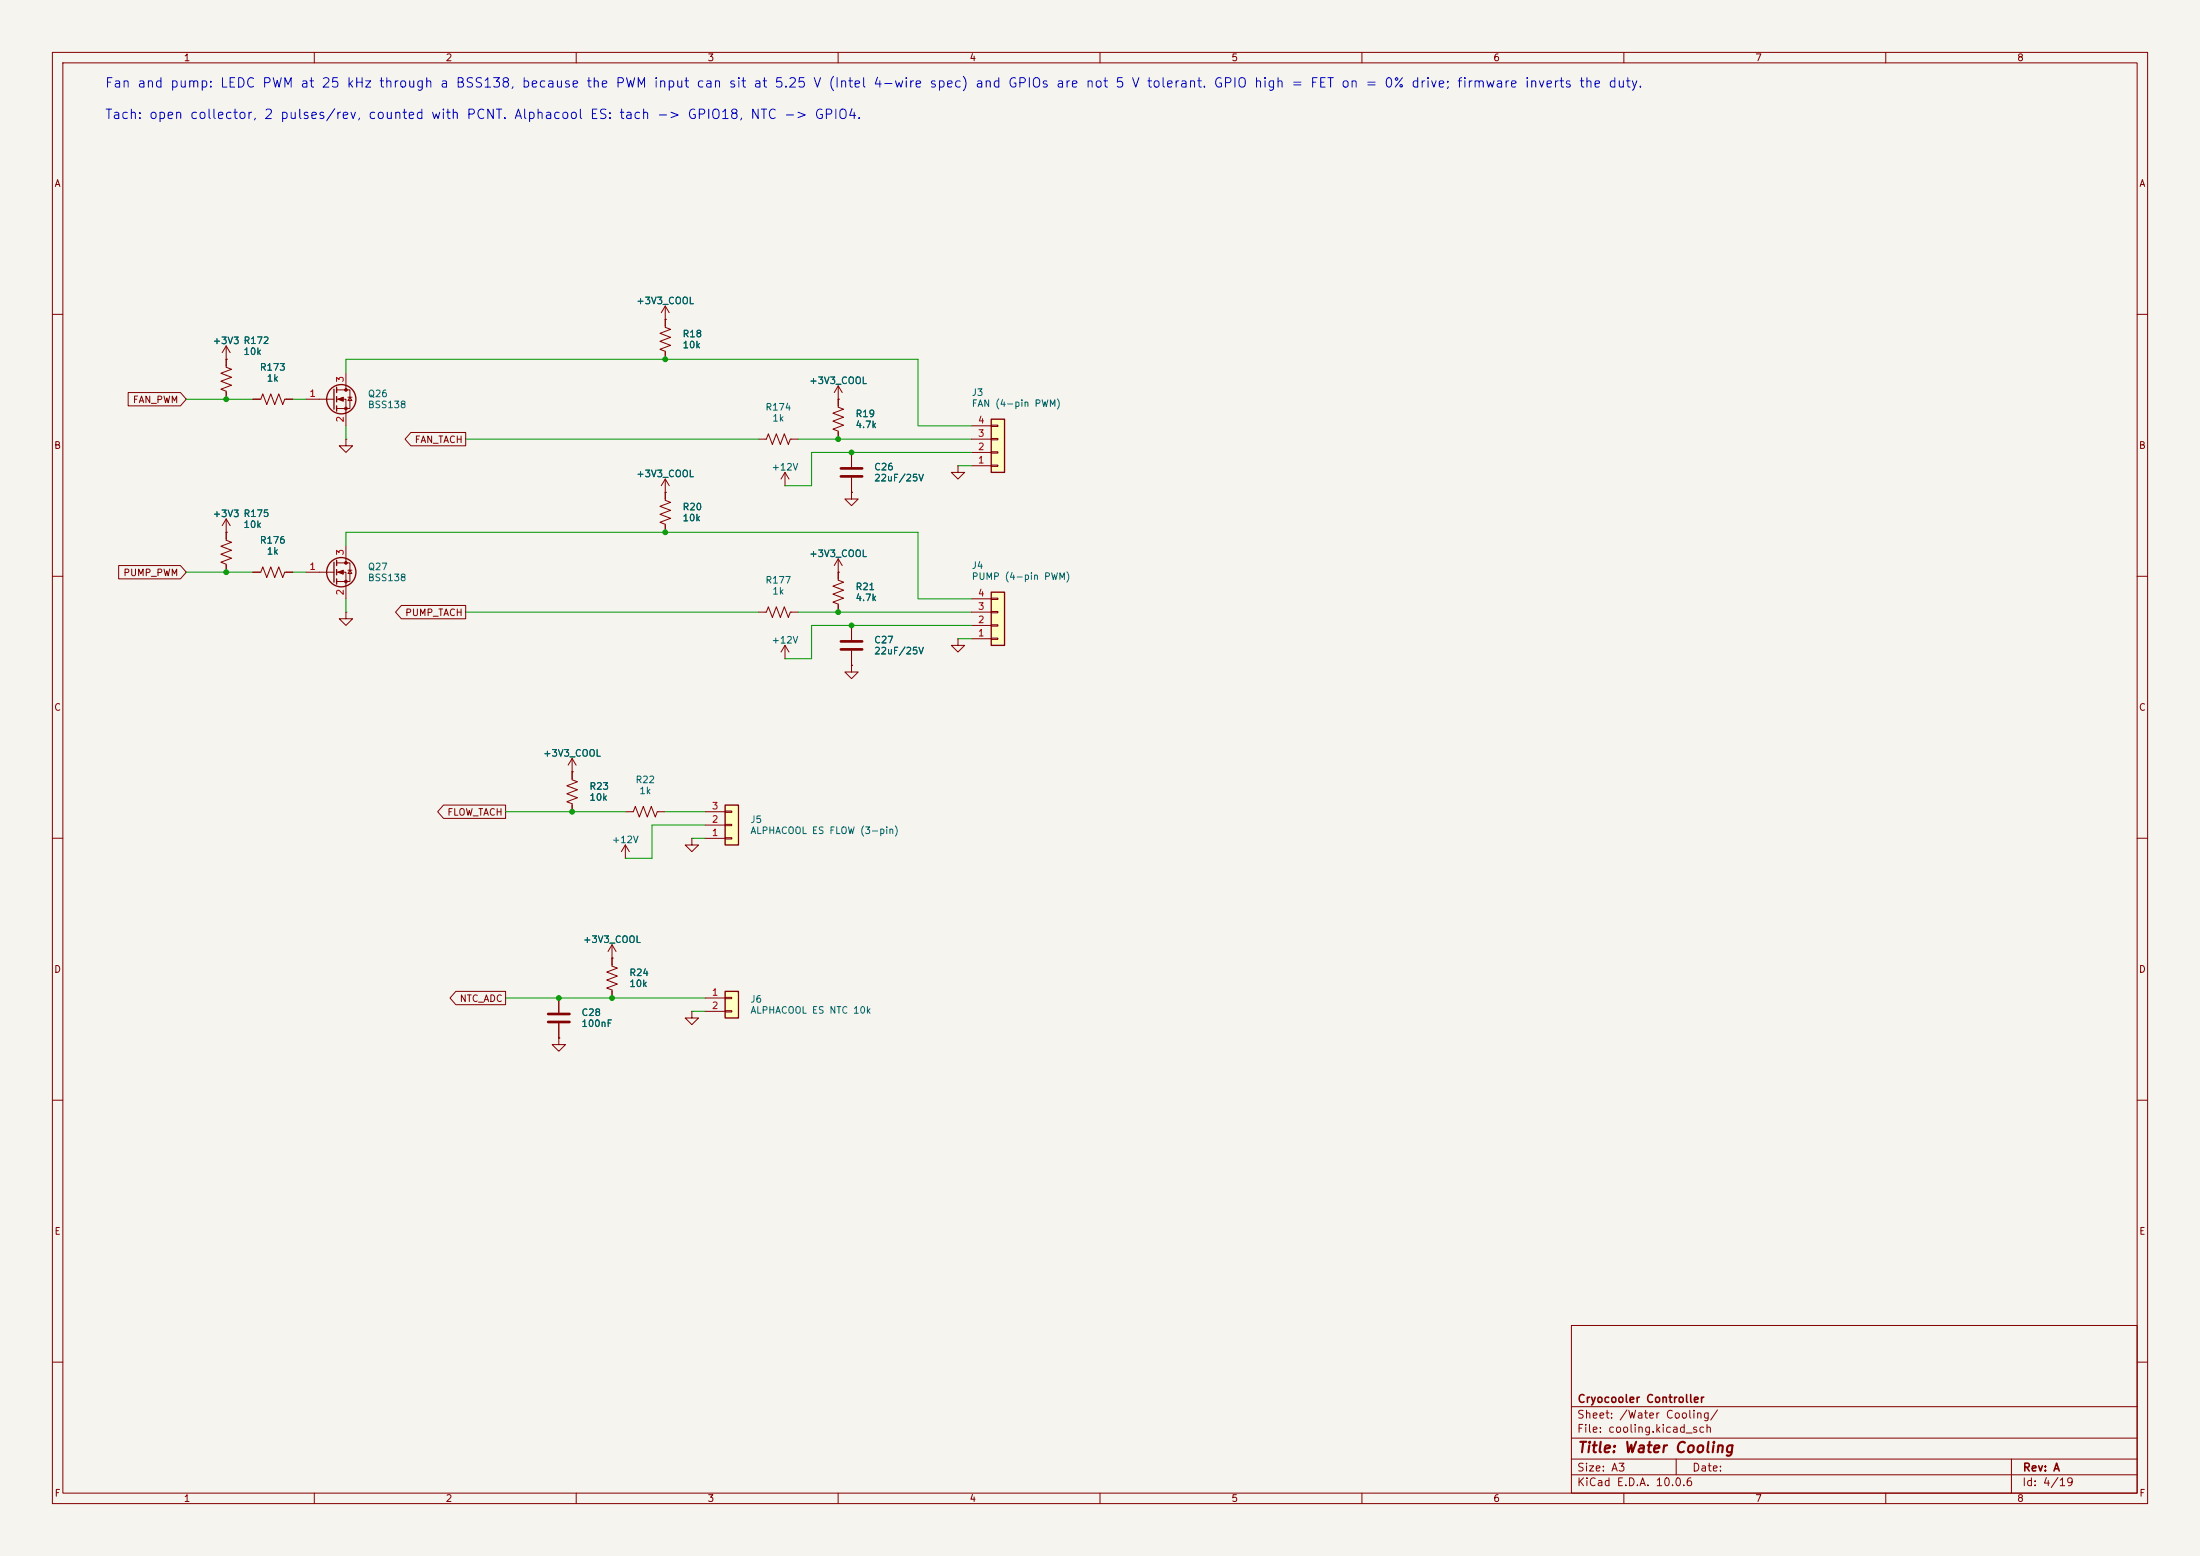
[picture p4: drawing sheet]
<svg xmlns="http://www.w3.org/2000/svg" width="420mm" height="297mm" viewBox="0 0 420 297" stroke-linecap="round" stroke-linejoin="round" font-family="sans-serif">
<path d="M0 0h420v297h-420z" fill="#f5f4ef" stroke="#f5f4ef" stroke-width=".19"/>
<g fill="none" stroke="#840000" stroke-width=".19">
<path d="M10 10h400v277h-400zM12 12h396v273h-396zM60 10v2M110 10v2M160 10v2M210 10v2M260 10v2M310 10v2M360 10v2M10 60h2M43.2 66v4.1l1 .4-2 .7 2 .8-2 .8 2 .7-2 .8 1 .4v1.5M43.2 68.6h.1"/>
<path d="M43.2 66l-.8 1.3M43.2 66l.7 1.3M160 76.2h.1M160 73.7v4l1 .4-2 .8 2 .7-2 .8 2 .8-2 .7 1 .4v1.5M160 73.7l-.7 1.2M160 73.7l.8 1.2M408 60h2M66 83.8v1.3h1.3l-1.3 1.3-1.2-1.3h1.2M66 83.8h.1M144.8 83.8h1.5l.4-1 .7 2 .8-2 .8 2 .7-2 .8 2 .4-1h1.5M162.6 86.4v2.8M162.6 91.2v2.8"/>
<path d="M182.9 88.9v1.3h1.2l-1.2 1.2-1.3-1.2h1.3M182.9 88.9h.1M10 110h2M408 110h2M162.6 127v1.3h1.2l-1.2 1.2-1.3-1.2h1.3M162.6 127h.1M10 160h2M408 160h2M10 210h2M408 210h2M300 253h108v32h-108zM10 260h2"/>
<path d="M300 278.5h108M300 274.5h108M300 268.5h108M320 278.5v3M384 278.5v6.5M408 260h2M60 285v2M110 285v2M160 285v2M210 285v2M260 285v2M300 281.5h108"/>
<path d="M310 285v2M360 285v2"/>
</g>
<path d="M160.5 89.4h4.1M160.5 90.9h4.1" fill="none" stroke="#840000" stroke-width=".51"/>
<path d="M189.2 80h2.6v10.2h-2.6z" fill="#ffffc2"/>
<g fill="none" stroke="#840000" stroke-width=".25">
<path d="M63.8 74.3v3.8M64.3 73.9v1M64.3 75.7v1M64.3 77.5v1M189.2 80h2.6v10.2h-2.6z"/>
<circle cx="65.2" cy="76.2" r="2.79"/>
</g>
<g fill="none" stroke="#840000" stroke-width=".19">
<path d="M58.4 76.2h5.4M64.3 74.4h2.5v3.6h-2.5M64.3 76.2h1.7v5.1M66 71.1v3.3M66.4 75.8h.8M66.8 75.8l.4 .7h-.8zM43.2 99.1v4l1 .4-2 .8 2 .7-2 .8 2 .8-2 .7 1 .4v1.5M43.2 99.1l-.8 1.2M43.2 99.1l.7 1.2M185.4 88.9h3.8M185.4 86.4h3.8M185.4 83.8h3.8"/>
<path d="M185.4 81.3h3.8M189.2 88.8h1.3v.2h-1.3zM189.2 86.2h1.3v.3h-1.3zM189.2 83.7h1.3v.2h-1.3zM189.2 81.2h1.3v.2h-1.3zM43.2 101.6h.1"/>
</g>
<g fill="#840000" stroke="#840000" stroke-width=".19">
<path d="M64.5 76.2l1-.4v.8z"/>
<circle cx="66" cy="74.4" r=".25"/>
<circle cx="66" cy="78" r=".25"/>
</g>
<path d="M189.2 113h2.6v10.2h-2.6z" fill="#ffffc2"/>
<g fill="none" stroke="#840000" stroke-width=".25">
<path d="M63.8 107.3v3.8M64.3 106.9v1.1M64.3 108.7v1M64.3 110.5v1M189.2 113h2.6v10.2h-2.6z"/>
<circle cx="65.2" cy="109.2" r="2.79"/>
</g>
<g fill="none" stroke="#840000" stroke-width=".19">
<path d="M127 58.4v4.1l1 .4-2 .7 2 .8-2 .8 2 .7-2 .8 1 .4v1.5M127 58.4l-.8 1.3M127 58.4l.8 1.3M127 61h.1M127 94h.1M127 91.4v4.1l1 .4-2 .7 2 .8-2 .8 2 .7-2 .8 1 .4v1.5M127 91.4l-.8 1.3M127 91.4l.8 1.3M149.9 92.7h.1M149.9 90.2l-.8 1.2M149.9 90.2l.7 1.2M149.9 90.2v2.5"/>
<path d="M162.6 94v1.3h1.2l-1.2 1.2-1.3-1.2h1.3M162.6 94h.1M48.3 109.2h1.5l.4-1 .7 2 .8-2 .8 2 .7-2 .8 2 .4-1h1.5M58.4 109.2h5.4M64.3 107.4h2.5v3.6h-2.5M64.3 109.2h1.7v5.1M66 116.8v1.3h1.3l-1.3 1.3-1.2-1.3h1.2M66 116.8h.1M66 104.1v3.3M66.4 108.8h.8M66.8 108.8l.4 .7h-.8zM144.8 116.8h1.5l.4-1 .7 2.1 .8-2.1 .8 2.1 .7-2.1 .8 2.1 .4-1.1h1.5"/>
<path d="M160 106.7v4l1 .4-2 .8 2 .7-2 .8 2 .8-2 .7 1 .4v1.5M160 109.2h.1M160 106.7l-.7 1.3M160 106.7l.8 1.3M162.6 119.4v2.8M185.4 119.4h3.8M185.4 116.8h3.8M185.4 114.3h3.8M189.2 119.3h1.3v.2h-1.3zM189.2 116.7h1.3v.3h-1.3zM189.2 114.2h1.3v.2h-1.3zM149.9 125.7h.1"/>
<path d="M149.9 123.2v2.5M149.9 123.2l-.8 1.3M149.9 123.2l.7 1.3M162.6 124.2v2.8M182.9 121.9v1.3h1.2l-1.2 1.3-1.3-1.3h1.3M182.9 121.9h.1M185.4 121.9h3.8M189.2 121.8h1.3v.2h-1.3zM109.2 147.3h.1M109.2 144.8v4l1 .4-2 .8 2 .7-2 .8 2 .8-2 .7 1 .4v1.5M109.2 144.8l-.7 1.3M109.2 144.8l.8 1.3"/>
<path d="M119.4 154.9h1.5l.4-1 .7 2.1 .8-2.1 .8 2.1 .7-2.1 .8 2.1 .4-1.1h1.5M119.4 163.8h.1M119.4 161.3l-.8 1.3M119.4 161.3l.7 1.3M119.4 161.3v2.5M132.1 160v1.3h1.2l-1.2 1.3-1.3-1.3h1.3M132.1 160h.1M106.7 198.1v1.3h1.2l-1.2 1.3-1.3-1.3h1.3M106.7 198.1h.1M106.7 190.5v2.8M106.7 195.3v2.8M116.8 182.9h.1"/>
<path d="M116.8 180.3v4.1l1.1 .4-2.1 .7 2.1 .8-2.1 .8 2.1 .7-2.1 .8 1 .4v1.5M116.8 180.3l-.7 1.3M116.8 180.3l.8 1.3M132.1 193v1.3h1.2l-1.2 1.3-1.3-1.3h1.3M132.1 193h.1"/>
</g>
<path d="M160.5 122.4h4.1M160.5 124h4.1M104.6 193.5h4.1M104.6 195.1h4.1" fill="none" stroke="#840000" stroke-width=".51"/>
<g fill="#840000" stroke="#840000" stroke-width=".19">
<path d="M64.5 109.2l1-.4v.8z"/>
<circle cx="66" cy="107.4" r=".25"/>
<circle cx="66" cy="111" r=".25"/>
</g>
<path d="M138.4 189.2h2.6v5.1h-2.6z" fill="#ffffc2"/>
<path d="M138.4 189.2h2.6v5.1h-2.6z" fill="none" stroke="#840000" stroke-width=".25"/>
<path d="M134.6 190.5h3.8M134.6 193h3.8M138.4 190.4h1.3v.2h-1.3zM138.4 192.9h1.3v.3h-1.3z" fill="none" stroke="#840000" stroke-width=".19"/>
<path d="M138.4 153.7h2.6v7.6h-2.6z" fill="#ffffc2"/>
<path d="M138.4 153.7h2.6v7.6h-2.6z" fill="none" stroke="#840000" stroke-width=".25"/>
<g fill="none" stroke="#840000" stroke-width=".19">
<path d="M24.5 74.9h9.9l1.2 1.3-1.2 1.3h-9.9zM43.2 68.6h.1M43.2 68.6v1.3M43.2 74.9v1.3M48.3 76.2h1.5l.4-1 .7 2 .8-2 .8 2 .7-2 .8 2 .4-1h1.5M127 61h.1M127 61v1.2M127 67.3v1.3M160 76.2h.1M160 76.2v1.3M78.4 82.5h10.5v2.6h-10.5l-1.1-1.3zM127 94h.1"/>
<path d="M127 94v1.3M160 82.6v1.2M162.6 94h.1M162.6 86.4v2.8M162.6 91.2v2.8M22.7 107.9h11.7l1.2 1.3-1.2 1.3h-11.7zM43.2 101.6h.1M43.2 101.6v1.3M43.2 108v1.2M48.3 109.2h1.2M54.6 109.2h1.3M76.6 115.6h12.3v2.5h-12.3l-1.1-1.3z"/>
<path d="M127 100.3v1.3M160 109.2h.1M160 109.2v1.3M160 115.6v1.2M162.6 119.4v2.8M162.6 127h.1M162.6 124.2v2.8M84.7 153.7h11.8v2.5h-11.8l-1.1-1.3zM109.2 147.3h.1M109.2 147.3v1.3M109.2 153.7v1.2M134.6 157.5h3.8"/>
<path d="M134.6 154.9h3.8M138.4 159.9h1.3v.2h-1.3zM138.4 157.4h1.3v.2h-1.3zM138.4 154.8h1.3v.3h-1.3zM134.6 160h3.8M87 189.2h9.5v2.6h-9.5l-1.1-1.3zM106.7 198.1h.1M106.7 190.5v2.8M106.7 195.3v2.8M116.8 182.9h.1M116.8 182.9v1.3M116.8 189.2v1.3"/>
</g>
<g fill="none" stroke="#009600" stroke-width=".19">
<path d="M35.6 76.2h12.7M55.9 76.2h2.5M66 71.1v-2.5h109.3v12.7h10.1M66 81.3v2.5M88.9 83.8h55.9M152.4 83.8h33M182.9 88.9h2.5M185.4 86.4h-30.5v6.3h-5M35.6 109.2h12.7M55.9 109.2h2.5M66 104.1v-2.5h109.3v12.7h10.1M66 114.3v2.5"/>
<path d="M88.9 116.8h55.9M152.4 116.8h33M185.4 119.4h-30.5v6.3h-5M182.9 121.9h2.5M96.5 154.9h22.9M127 154.9h7.6M134.6 157.5h-10.1v6.3h-5.1M132.1 160h2.5M96.5 190.5h38.1M132.1 193h2.5"/>
</g>
<g fill="#009600" stroke="#009600" stroke-width=".19">
<circle cx="160" cy="83.8" r=".46"/>
<circle cx="162.6" cy="86.4" r=".46"/>
<circle cx="162.6" cy="119.4" r=".46"/>
<circle cx="160" cy="116.8" r=".46"/>
<circle cx="116.8" cy="190.5" r=".46"/>
<circle cx="127" cy="101.6" r=".46"/>
<circle cx="109.2" cy="154.9" r=".46"/>
<circle cx="106.7" cy="190.5" r=".46"/>
<circle cx="127" cy="68.6" r=".46"/>
<circle cx="43.2" cy="109.2" r=".46"/>
<circle cx="43.2" cy="76.2" r=".46"/>
</g>
<text font-size="2" fill="#840000" x="301" y="277.8">Title: Water Cooling</text>
<g font-size="1.8" fill="#0000c2">
<text x="19.9" y="17.2">Fan and pump: LEDC PWM at 25 kHz through a BSS138, because the PWM input can sit at 5.25 V (Intel 4-wire spec) and GPIOs are not 5 V tolerant. GPIO high = FET on = 0% drive; firmware inverts the duty.</text>
<text x="19.9" y="23.2">Tach: open collector, 2 pulses/rev, counted with PCNT. Alphacool ES: tach -&gt; GPIO18, NTC -&gt; GPIO4.</text>
</g>
<g font-size="1.5" fill="#840000">
<text x="301" y="268.1">Cryocooler Controller</text>
<text x="300.9" y="273.8">File: cooling.kicad_sch</text>
<text x="300.9" y="271.1">Sheet: /Water Cooling/</text>
<text x="300.9" y="281.2">Size: A3</text>
<text x="322.9" y="281.2">Date:</text>
<text x="386" y="281.2">Rev: A</text>
<text x="300.9" y="284">KiCad E.D.A. 10.0.6</text>
<text x="385.9" y="284">Id: 4/19</text>
</g>
<g font-size="1.3" fill="#840000">
<text x="35" y="12">1</text>
<text x="85" y="12">2</text>
<text x="135" y="12">3</text>
<text x="185" y="12">4</text>
<text x="235" y="12">5</text>
<text x="285" y="12">6</text>
<text x="335" y="12">7</text>
<text x="385" y="12">8</text>
<text x="10.3" y="36">A</text>
<text x="408.3" y="36">A</text>
<text x="25.3" y="77.3">FAN_PWM</text>
<text x="10.2" y="86">B</text>
<text x="79.1" y="84.9">FAN_TACH</text>
<text x="408.2" y="86">B</text>
<text x="23.4" y="110.3">PUMP_PWM</text>
<text x="77.3" y="117.9">PUMP_TACH</text>
<text x="10.2" y="136">C</text>
<text x="408.2" y="136">C</text>
<text x="85.3" y="156">FLOW_TACH</text>
<text x="10.2" y="186">D</text>
<text x="408.2" y="186">D</text>
<text x="87.7" y="191.6">NTC_ADC</text>
<text x="10.3" y="236">E</text>
<text x="408.3" y="236">E</text>
<text x="10.3" y="286">F</text>
<text x="35" y="287">1</text>
<text x="85" y="287">2</text>
<text x="135" y="287">3</text>
<text x="185" y="287">4</text>
<text x="235" y="287">5</text>
<text x="285" y="287">6</text>
<text x="335" y="287">7</text>
<text x="385" y="287">8</text>
<text x="408.3" y="286">F</text>
</g>
<g font-size="1.3" fill="#006464">
<text x="121.4" y="58.4">+3V3_COOL</text>
<text x="40.5" y="66">+3V3 R172</text>
<text x="130.2" y="64.7">R18</text>
<text x="46.4" y="68.1">10k</text>
<text x="49.5" y="71">R173</text>
<text x="130.2" y="66.8">10k</text>
<text x="50.8" y="73.1">1k</text>
<text x="70.1" y="76.1">Q26</text>
<text x="154.4" y="73.6">+3V3_COOL</text>
<text x="185.4" y="75.9">J3</text>
<text x="185.4" y="78">FAN (4-pin PWM)</text>
<text x="70.1" y="78.2">BSS138</text>
<text x="146" y="78.7">R174</text>
<text x="147.3" y="80.8">1k</text>
<text x="163.2" y="79.9">R19</text>
<text x="163.2" y="82">4.7k</text>
<text x="121.4" y="91.4">+3V3_COOL</text>
<text x="147.2" y="90.1">+12V</text>
<text x="166.8" y="90.1">C26</text>
<text x="166.8" y="92.2">22uF/25V</text>
<text x="40.5" y="99">+3V3 R175</text>
<text x="46.4" y="101.1">10k</text>
<text x="130.2" y="97.7">R20</text>
<text x="130.2" y="99.8">10k</text>
<text x="49.5" y="104.1">R176</text>
<text x="50.8" y="106.2">1k</text>
<text x="154.4" y="106.6">+3V3_COOL</text>
<text x="70.1" y="109.1">Q27</text>
<text x="70.1" y="111.2">BSS138</text>
<text x="146" y="111.7">R177</text>
<text x="147.3" y="113.8">1k</text>
<text x="163.2" y="112.9">R21</text>
<text x="185.4" y="108.9">J4</text>
<text x="185.4" y="111">PUMP (4-pin PWM)</text>
<text x="163.2" y="115">4.7k</text>
<text x="147.2" y="123.1">+12V</text>
<text x="166.8" y="123.1">C27</text>
<text x="166.8" y="125.2">22uF/25V</text>
<text x="103.6" y="144.7">+3V3_COOL</text>
<text x="121.2" y="149.8">R22</text>
<text x="112.4" y="151">R23</text>
<text x="112.4" y="153.1">10k</text>
<text x="121.9" y="151.9">1k</text>
<text x="116.7" y="161.2">+12V</text>
<text x="143.2" y="157.4">J5</text>
<text x="143.2" y="159.5">ALPHACOOL ES FLOW (3-pin)</text>
<text x="111.2" y="180.3">+3V3_COOL</text>
<text x="120" y="186.6">R24</text>
<text x="120" y="188.7">10k</text>
<text x="143.2" y="191.7">J6</text>
<text x="110.9" y="194.2">C28</text>
<text x="110.9" y="196.3">100nF</text>
<text x="143.2" y="193.8">ALPHACOOL ES NTC 10k</text>
</g>
<g font-size="1.3" fill="#a90000">
<text x="59" y="76.1">1</text>
<text x="65.9" y="73.1" transform="rotate(-90 65.9 73.1)">3</text>
<text x="65.9" y="80.7" transform="rotate(-90 65.9 80.7)">2</text>
<text x="186.6" y="83.7">3</text>
<text x="186.6" y="81.1">4</text>
<text x="186.6" y="88.8">1</text>
<text x="186.6" y="86.2">2</text>
<text x="65.9" y="106.1" transform="rotate(-90 65.9 106.1)">3</text>
<text x="59" y="109.1">1</text>
<text x="65.9" y="113.8" transform="rotate(-90 65.9 113.8)">2</text>
<text x="186.6" y="119.2">2</text>
<text x="186.6" y="116.7">3</text>
<text x="186.6" y="114.2">4</text>
<text x="186.6" y="121.8">1</text>
<text x="135.8" y="154.8">3</text>
<text x="135.8" y="159.9">1</text>
<text x="135.8" y="157.3">2</text>
<text x="135.8" y="190.4">1</text>
<text x="135.8" y="192.9">2</text>
</g>
</svg>
